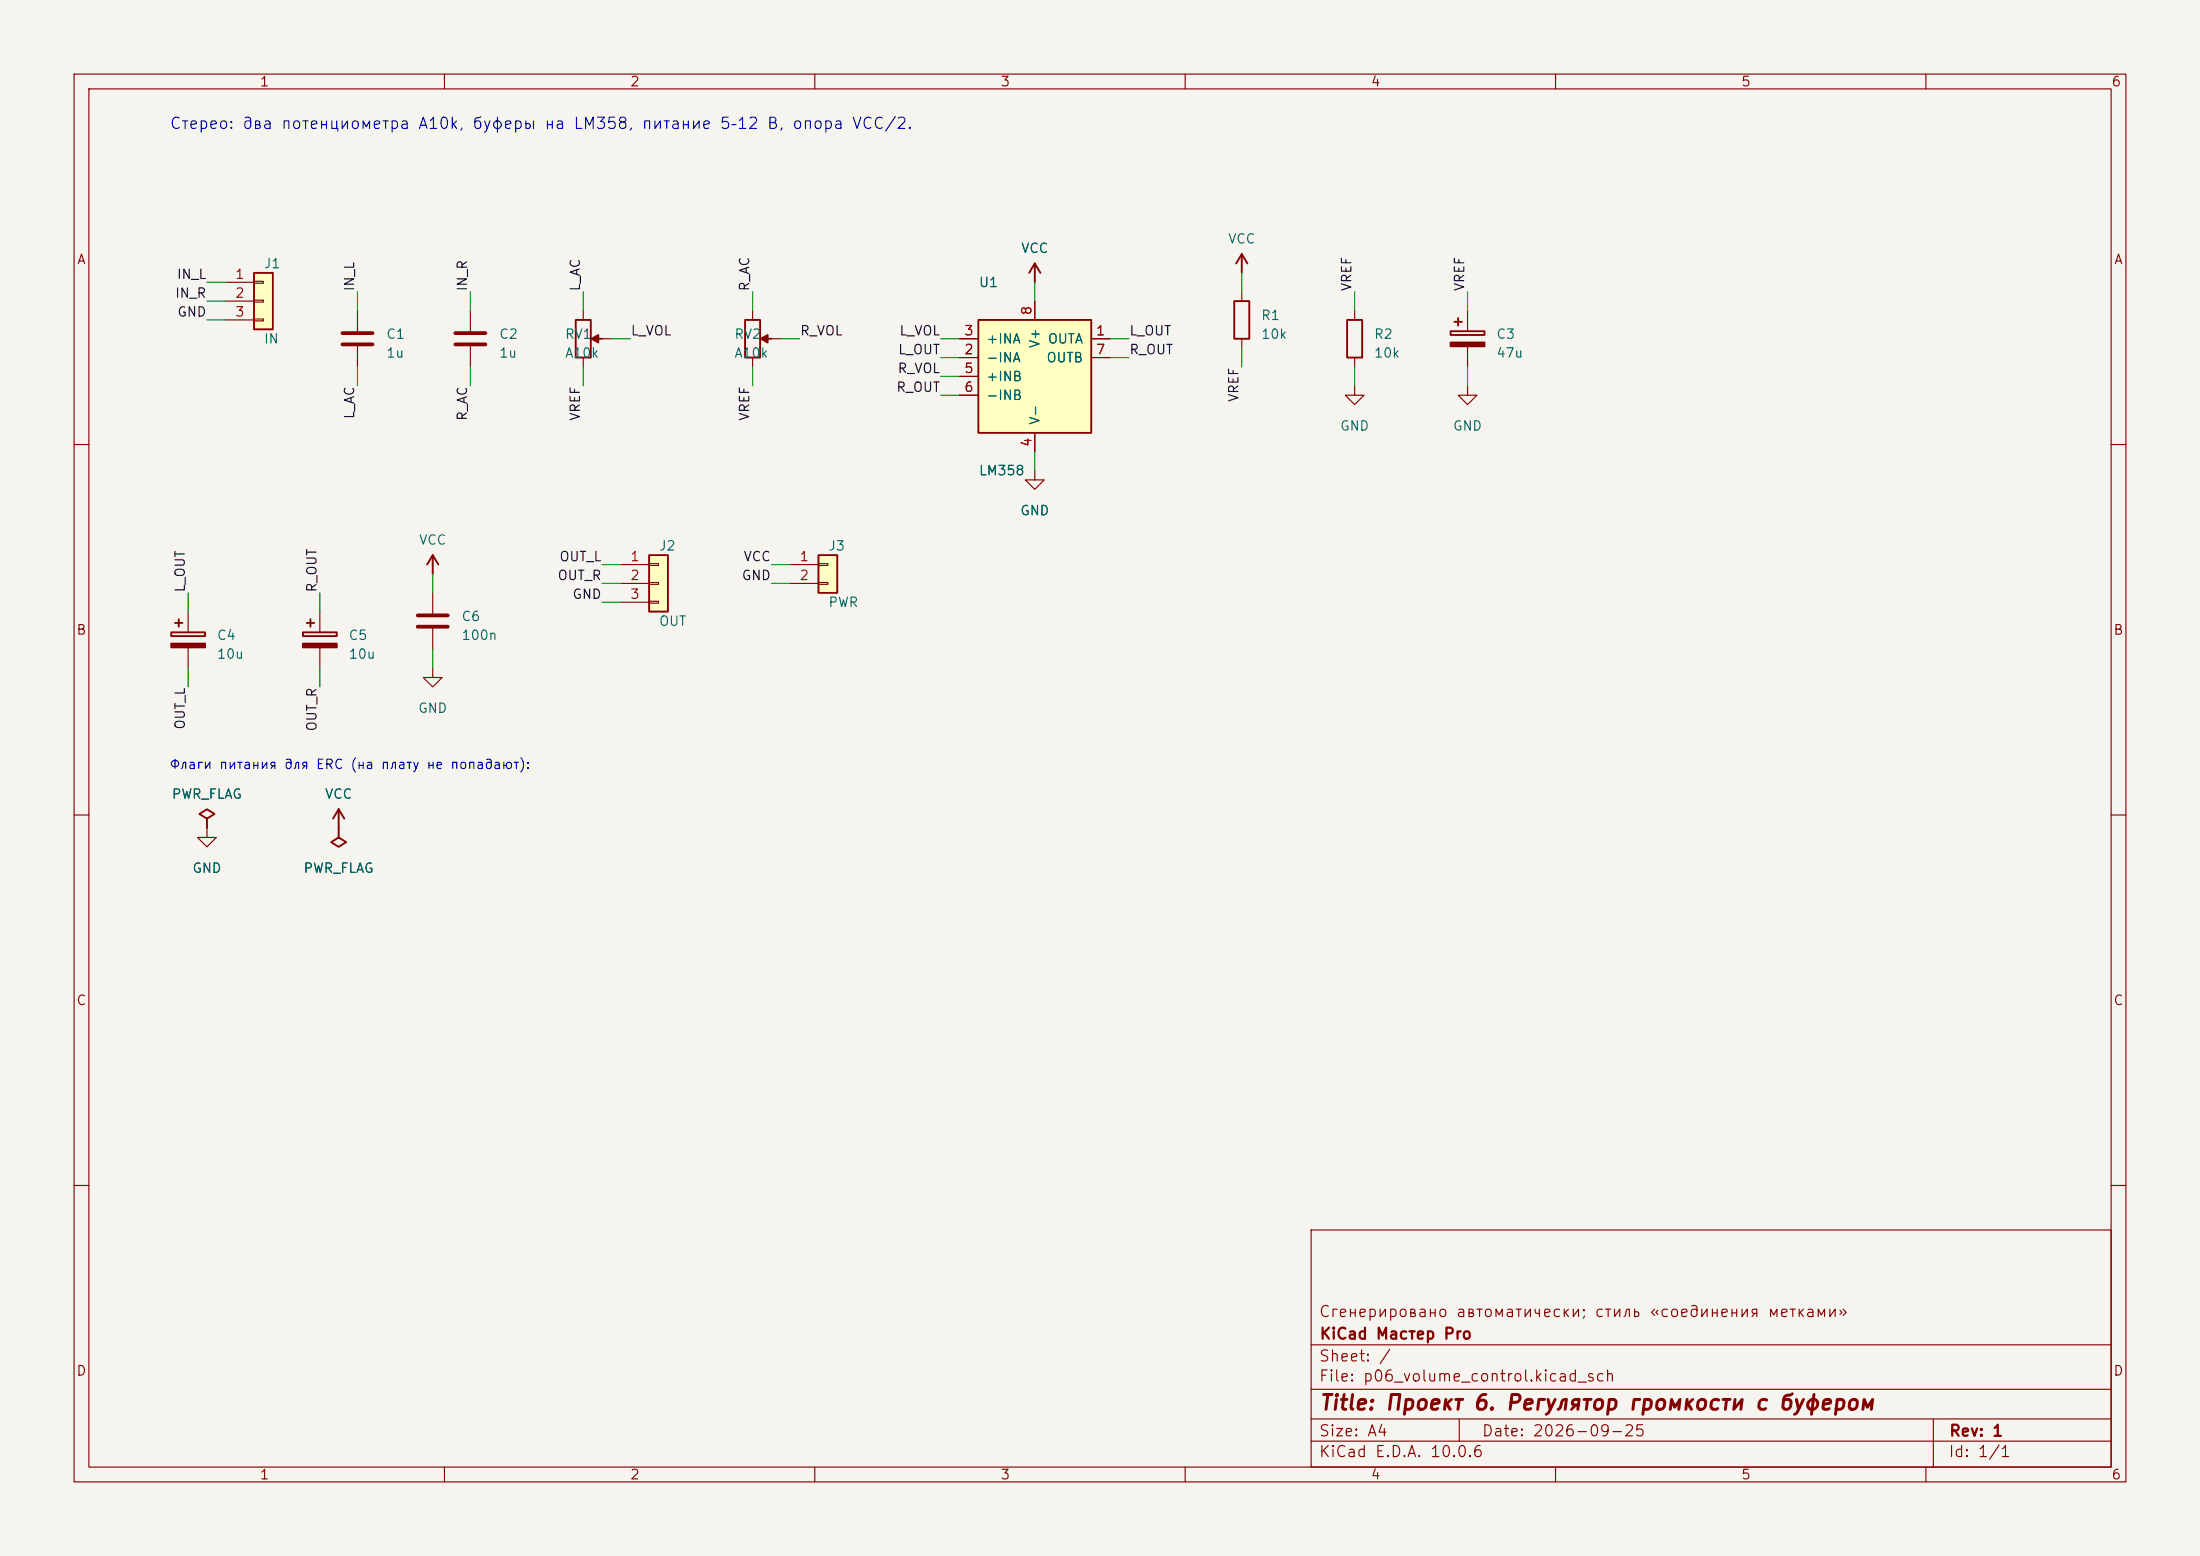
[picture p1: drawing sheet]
(kicad_sch (version 20231120) (generator "eeschema") (generator_version "8.0")
 (paper "A4")
 (title_block (title "Проект 6. Регулятор громкости с буфером") (date "2026-09-25") (rev "1") (company "KiCad Мастер Pro") (comment 1 "Сгенерировано автоматически; стиль «соединения метками»"))
 (lib_symbols (symbol "KiCadMaster:Conn_01x03" (pin_numbers) (pin_names (offset 0) hide) (exclude_from_sim no) (in_bom yes) (on_board yes) (property "Reference" "J" (at 0 5.08 0) (effects (font (size 1.27 1.27)))) (property "Value" "Conn_01x03" (at 0 -5.08 0) (effects (font (size 1.27 1.27)))) (property "Footprint" "" (at 0 0 0) (effects (font (size 1.27 1.27)) hide)) (property "Datasheet" "~" (at 0 0 0) (effects (font (size 1.27 1.27)) hide)) (property "Description" "Разъём" (at 0 0 0) (effects (font (size 1.27 1.27)) hide)) (symbol "Conn_01x03_0_1" (rectangle (start -1.27 3.81) (end 1.27 -3.81) (stroke (width 0.254) (type default)) (fill (type background))) (rectangle (start -1.27 2.667) (end 0 2.413) (stroke (width 0.1524) (type default)) (fill (type none))) (rectangle (start -1.27 0.127) (end 0 -0.127) (stroke (width 0.1524) (type default)) (fill (type none))) (rectangle (start -1.27 -2.413) (end 0 -2.667) (stroke (width 0.1524) (type default)) (fill (type none)))) (symbol "Conn_01x03_1_1" (pin passive line (at -5.08 2.54 0) (length 3.81) (name "Pin_1" (effects (font (size 1.27 1.27)))) (number "1" (effects (font (size 1.27 1.27))))) (pin passive line (at -5.08 0 0) (length 3.81) (name "Pin_2" (effects (font (size 1.27 1.27)))) (number "2" (effects (font (size 1.27 1.27))))) (pin passive line (at -5.08 -2.54 0) (length 3.81) (name "Pin_3" (effects (font (size 1.27 1.27)))) (number "3" (effects (font (size 1.27 1.27))))))) (symbol "KiCadMaster:C" (pin_numbers hide) (pin_names (offset 0) hide) (exclude_from_sim no) (in_bom yes) (on_board yes) (property "Reference" "C" (at 3.81 0.635 0) (effects (font (size 1.27 1.27)))) (property "Value" "C" (at 3.81 -1.905 0) (effects (font (size 1.27 1.27)))) (property "Footprint" "" (at 0 0 0) (effects (font (size 1.27 1.27)) hide)) (property "Datasheet" "~" (at 0 0 0) (effects (font (size 1.27 1.27)) hide)) (property "Description" "Конденсатор" (at 0 0 0) (effects (font (size 1.27 1.27)) hide)) (symbol "C_0_1" (polyline (pts (xy -2.032 0.762) (xy 2.032 0.762)) (stroke (width 0.508) (type default)) (fill (type none))) (polyline (pts (xy -2.032 -0.762) (xy 2.032 -0.762)) (stroke (width 0.508) (type default)) (fill (type none)))) (symbol "C_1_1" (pin passive line (at 0 3.81 270) (length 3.048) (name "~" (effects (font (size 1.27 1.27)))) (number "1" (effects (font (size 1.27 1.27))))) (pin passive line (at 0 -3.81 90) (length 3.048) (name "~" (effects (font (size 1.27 1.27)))) (number "2" (effects (font (size 1.27 1.27))))))) (symbol "KiCadMaster:R_Potentiometer" (pin_numbers hide) (pin_names (offset 0) hide) (exclude_from_sim no) (in_bom yes) (on_board yes) (property "Reference" "RV" (at -2.54 0.635 0) (effects (font (size 1.27 1.27)))) (property "Value" "R_Potentiometer" (at -2.54 -1.905 0) (effects (font (size 1.27 1.27)))) (property "Footprint" "" (at 0 0 0) (effects (font (size 1.27 1.27)) hide)) (property "Datasheet" "~" (at 0 0 0) (effects (font (size 1.27 1.27)) hide)) (property "Description" "Потенциометр" (at 0 0 0) (effects (font (size 1.27 1.27)) hide)) (symbol "R_Potentiometer_0_1" (rectangle (start -1.016 -2.54) (end 1.016 2.54) (stroke (width 0.254) (type default)) (fill (type none))) (polyline (pts (xy 2.54 0) (xy 1.524 0)) (stroke (width 0.254) (type default)) (fill (type none))) (polyline (pts (xy 1.143 0) (xy 2.032 0.508) (xy 2.032 -0.508) (xy 1.143 0)) (stroke (width 0.254) (type default)) (fill (type outline)))) (symbol "R_Potentiometer_1_1" (pin passive line (at 0 3.81 270) (length 1.27) (name "1" (effects (font (size 1.27 1.27)))) (number "1" (effects (font (size 1.27 1.27))))) (pin passive line (at 3.81 0 180) (length 1.27) (name "2" (effects (font (size 1.27 1.27)))) (number "2" (effects (font (size 1.27 1.27))))) (pin passive line (at 0 -3.81 90) (length 1.27) (name "3" (effects (font (size 1.27 1.27)))) (number "3" (effects (font (size 1.27 1.27))))))) (symbol "KiCadMaster:LM358" (pin_numbers) (pin_names (offset 1.016)) (exclude_from_sim no) (in_bom yes) (on_board yes) (property "Reference" "U" (at -7.62 12.7 0) (effects (font (size 1.27 1.27)))) (property "Value" "LM358" (at -7.62 -12.7 0) (effects (font (size 1.27 1.27)))) (property "Footprint" "" (at 0 0 0) (effects (font (size 1.27 1.27)) hide)) (property "Datasheet" "~" (at 0 0 0) (effects (font (size 1.27 1.27)) hide)) (property "Description" "Сдвоенный ОУ LM358 (обе части в одном символе)" (at 0 0 0) (effects (font (size 1.27 1.27)) hide)) (property "ki_keywords" "opamp dual" (at 0 0 0) (effects (font (size 1.27 1.27)) hide)) (symbol "LM358_0_1" (rectangle (start -7.62 7.62) (end 7.62 -7.62) (stroke (width 0.254) (type default)) (fill (type background)))) (symbol "LM358_1_1" (pin input line (at -10.16 5.08 0) (length 2.54) (name "+INA" (effects (font (size 1.27 1.27)))) (number "3" (effects (font (size 1.27 1.27))))) (pin input line (at -10.16 2.54 0) (length 2.54) (name "-INA" (effects (font (size 1.27 1.27)))) (number "2" (effects (font (size 1.27 1.27))))) (pin input line (at -10.16 0 0) (length 2.54) (name "+INB" (effects (font (size 1.27 1.27)))) (number "5" (effects (font (size 1.27 1.27))))) (pin input line (at -10.16 -2.54 0) (length 2.54) (name "-INB" (effects (font (size 1.27 1.27)))) (number "6" (effects (font (size 1.27 1.27))))) (pin output line (at 10.16 5.08 180) (length 2.54) (name "OUTA" (effects (font (size 1.27 1.27)))) (number "1" (effects (font (size 1.27 1.27))))) (pin output line (at 10.16 2.54 180) (length 2.54) (name "OUTB" (effects (font (size 1.27 1.27)))) (number "7" (effects (font (size 1.27 1.27))))) (pin power_in line (at 0 10.16 270) (length 2.54) (name "V+" (effects (font (size 1.27 1.27)))) (number "8" (effects (font (size 1.27 1.27))))) (pin power_in line (at 0 -10.16 90) (length 2.54) (name "V-" (effects (font (size 1.27 1.27)))) (number "4" (effects (font (size 1.27 1.27))))))) (symbol "KiCadMaster:R" (pin_numbers hide) (pin_names (offset 0) hide) (exclude_from_sim no) (in_bom yes) (on_board yes) (property "Reference" "R" (at 2.54 0.635 0) (effects (font (size 1.27 1.27)))) (property "Value" "R" (at 2.54 -1.905 0) (effects (font (size 1.27 1.27)))) (property "Footprint" "" (at 0 0 0) (effects (font (size 1.27 1.27)) hide)) (property "Datasheet" "~" (at 0 0 0) (effects (font (size 1.27 1.27)) hide)) (property "Description" "Резистор" (at 0 0 0) (effects (font (size 1.27 1.27)) hide)) (symbol "R_0_1" (rectangle (start -1.016 -2.54) (end 1.016 2.54) (stroke (width 0.254) (type default)) (fill (type none)))) (symbol "R_1_1" (pin passive line (at 0 3.81 270) (length 1.27) (name "~" (effects (font (size 1.27 1.27)))) (number "1" (effects (font (size 1.27 1.27))))) (pin passive line (at 0 -3.81 90) (length 1.27) (name "~" (effects (font (size 1.27 1.27)))) (number "2" (effects (font (size 1.27 1.27))))))) (symbol "KiCadMaster:C_Polarized" (pin_numbers hide) (pin_names (offset 0) hide) (exclude_from_sim no) (in_bom yes) (on_board yes) (property "Reference" "C" (at 3.81 0.635 0) (effects (font (size 1.27 1.27)))) (property "Value" "C_Polarized" (at 3.81 -1.905 0) (effects (font (size 1.27 1.27)))) (property "Footprint" "" (at 0 0 0) (effects (font (size 1.27 1.27)) hide)) (property "Datasheet" "~" (at 0 0 0) (effects (font (size 1.27 1.27)) hide)) (property "Description" "Полярный конденсатор" (at 0 0 0) (effects (font (size 1.27 1.27)) hide)) (symbol "C_Polarized_0_1" (rectangle (start -2.286 0.508) (end 2.286 1.016) (stroke (width 0.254) (type default)) (fill (type none))) (rectangle (start -2.286 -1.016) (end 2.286 -0.508) (stroke (width 0.254) (type default)) (fill (type outline))) (polyline (pts (xy -1.778 2.286) (xy -0.762 2.286)) (stroke (width 0.254) (type default)) (fill (type none))) (polyline (pts (xy -1.27 2.794) (xy -1.27 1.778)) (stroke (width 0.254) (type default)) (fill (type none)))) (symbol "C_Polarized_1_1" (pin passive line (at 0 3.81 270) (length 2.794) (name "~" (effects (font (size 1.27 1.27)))) (number "1" (effects (font (size 1.27 1.27))))) (pin passive line (at 0 -3.81 90) (length 2.794) (name "~" (effects (font (size 1.27 1.27)))) (number "2" (effects (font (size 1.27 1.27))))))) (symbol "KiCadMaster:Conn_01x02" (pin_numbers) (pin_names (offset 0) hide) (exclude_from_sim no) (in_bom yes) (on_board yes) (property "Reference" "J" (at 0 5.08 0) (effects (font (size 1.27 1.27)))) (property "Value" "Conn_01x02" (at 0 -2.54 0) (effects (font (size 1.27 1.27)))) (property "Footprint" "" (at 0 0 0) (effects (font (size 1.27 1.27)) hide)) (property "Datasheet" "~" (at 0 0 0) (effects (font (size 1.27 1.27)) hide)) (property "Description" "Разъём" (at 0 0 0) (effects (font (size 1.27 1.27)) hide)) (symbol "Conn_01x02_0_1" (rectangle (start -1.27 3.81) (end 1.27 -1.27) (stroke (width 0.254) (type default)) (fill (type background))) (rectangle (start -1.27 2.667) (end 0 2.413) (stroke (width 0.1524) (type default)) (fill (type none))) (rectangle (start -1.27 0.127) (end 0 -0.127) (stroke (width 0.1524) (type default)) (fill (type none)))) (symbol "Conn_01x02_1_1" (pin passive line (at -5.08 2.54 0) (length 3.81) (name "Pin_1" (effects (font (size 1.27 1.27)))) (number "1" (effects (font (size 1.27 1.27))))) (pin passive line (at -5.08 0 0) (length 3.81) (name "Pin_2" (effects (font (size 1.27 1.27)))) (number "2" (effects (font (size 1.27 1.27))))))) (symbol "KiCadMaster:VCC" (power) (pin_numbers hide) (pin_names (offset 0) hide) (exclude_from_sim no) (in_bom yes) (on_board yes) (property "Reference" "#PWR" (at 0 -3.81 0) (effects (font (size 1.27 1.27)) hide)) (property "Value" "VCC" (at 0 3.556 0) (effects (font (size 1.27 1.27)))) (property "Footprint" "" (at 0 0 0) (effects (font (size 1.27 1.27)) hide)) (property "Datasheet" "~" (at 0 0 0) (effects (font (size 1.27 1.27)) hide)) (property "Description" "Символ питания: VCC" (at 0 0 0) (effects (font (size 1.27 1.27)) hide)) (symbol "VCC_0_1" (polyline (pts (xy -0.762 1.27) (xy 0 2.54)) (stroke (width 0.254) (type default)) (fill (type none))) (polyline (pts (xy 0 0) (xy 0 2.54)) (stroke (width 0.254) (type default)) (fill (type none))) (polyline (pts (xy 0 2.54) (xy 0.762 1.27)) (stroke (width 0.254) (type default)) (fill (type none)))) (symbol "VCC_1_1" (pin power_in line (at 0 0 90) (length 0) hide (name "VCC" (effects (font (size 1.27 1.27)))) (number "1" (effects (font (size 1.27 1.27))))))) (symbol "KiCadMaster:GND" (power) (pin_numbers hide) (pin_names (offset 0) hide) (exclude_from_sim no) (in_bom yes) (on_board yes) (property "Reference" "#PWR" (at 0 -6.35 0) (effects (font (size 1.27 1.27)) hide)) (property "Value" "GND" (at 0 -3.81 0) (effects (font (size 1.27 1.27)))) (property "Footprint" "" (at 0 0 0) (effects (font (size 1.27 1.27)) hide)) (property "Datasheet" "~" (at 0 0 0) (effects (font (size 1.27 1.27)) hide)) (property "Description" "Символ питания: GND" (at 0 0 0) (effects (font (size 1.27 1.27)) hide)) (symbol "GND_0_1" (polyline (pts (xy 0 0) (xy 0 -1.27) (xy 1.27 -1.27) (xy 0 -2.54) (xy -1.27 -1.27) (xy 0 -1.27)) (stroke (width 0) (type default)) (fill (type none)))) (symbol "GND_1_1" (pin power_in line (at 0 0 270) (length 0) hide (name "GND" (effects (font (size 1.27 1.27)))) (number "1" (effects (font (size 1.27 1.27))))))) (symbol "KiCadMaster:PWR_FLAG" (power) (pin_numbers hide) (pin_names (offset 0) hide) (exclude_from_sim no) (in_bom yes) (on_board yes) (property "Reference" "#FLG" (at 0 1.905 0) (effects (font (size 1.27 1.27)) hide)) (property "Value" "PWR_FLAG" (at 0 3.81 0) (effects (font (size 1.27 1.27)))) (property "Footprint" "" (at 0 0 0) (effects (font (size 1.27 1.27)) hide)) (property "Datasheet" "~" (at 0 0 0) (effects (font (size 1.27 1.27)) hide)) (property "Description" "Флаг: цепь запитана извне (для ERC)" (at 0 0 0) (effects (font (size 1.27 1.27)) hide)) (symbol "PWR_FLAG_0_1" (polyline (pts (xy 0 0) (xy 0 1.27) (xy -1.016 1.905) (xy 0 2.54) (xy 1.016 1.905) (xy 0 1.27)) (stroke (width 0.254) (type default)) (fill (type none)))) (symbol "PWR_FLAG_1_1" (pin power_out line (at 0 0 90) (length 0) hide (name "pwr" (effects (font (size 1.27 1.27)))) (number "1" (effects (font (size 1.27 1.27))))))))
 (symbol (lib_id "KiCadMaster:Conn_01x03") (at 35.56 40.64 0) (unit 1) (exclude_from_sim no) (in_bom yes) (on_board yes) (dnp no) (property "Reference" "J1" (at 35.56 35.56 0) (effects (font (size 1.27 1.27)) (justify left))) (property "Value" "IN" (at 35.56 45.72 0) (effects (font (size 1.27 1.27)) (justify left))) (property "Footprint" "Connector_PinHeader_2.54mm:PinHeader_1x03_P2.54mm_Vertical" (at 35.56 40.64 0) (effects (font (size 1.27 1.27)) hide)) (property "Datasheet" "~" (at 35.56 40.64 0) (effects (font (size 1.27 1.27)) hide)) (property "Description" "Вход: L, R, GND" (at 35.56 40.64 0) (effects (font (size 1.27 1.27)) hide)) (pin "1") (pin "2") (pin "3"))
 (wire (pts (xy 30.48 38.1) (xy 27.94 38.1)) (stroke (width 0) (type default)))
 (label "IN_L" (at 27.94 38.1 180) (fields_autoplaced yes) (effects (font (size 1.27 1.27)) (justify right bottom)))
 (wire (pts (xy 30.48 40.64) (xy 27.94 40.64)) (stroke (width 0) (type default)))
 (label "IN_R" (at 27.94 40.64 180) (fields_autoplaced yes) (effects (font (size 1.27 1.27)) (justify right bottom)))
 (wire (pts (xy 30.48 43.18) (xy 27.94 43.18)) (stroke (width 0) (type default)))
 (label "GND" (at 27.94 43.18 180) (fields_autoplaced yes) (effects (font (size 1.27 1.27)) (justify right bottom)))
 (symbol (lib_id "KiCadMaster:C") (at 48.26 45.72 0) (unit 1) (exclude_from_sim no) (in_bom yes) (on_board yes) (dnp no) (property "Reference" "C1" (at 52.07 45.085 0) (effects (font (size 1.27 1.27)) (justify left))) (property "Value" "1u" (at 52.07 47.625 0) (effects (font (size 1.27 1.27)) (justify left))) (property "Footprint" "Capacitor_SMD:C_0805_2012Metric" (at 48.26 45.72 0) (effects (font (size 1.27 1.27)) hide)) (property "Datasheet" "~" (at 48.26 45.72 0) (effects (font (size 1.27 1.27)) hide)) (property "Description" "Разделительный L" (at 48.26 45.72 0) (effects (font (size 1.27 1.27)) hide)) (pin "1") (pin "2"))
 (wire (pts (xy 48.26 41.91) (xy 48.26 39.37)) (stroke (width 0) (type default)))
 (label "IN_L" (at 48.26 39.37 90) (fields_autoplaced yes) (effects (font (size 1.27 1.27)) (justify left bottom)))
 (wire (pts (xy 48.26 49.53) (xy 48.26 52.07)) (stroke (width 0) (type default)))
 (label "L_AC" (at 48.26 52.07 270) (fields_autoplaced yes) (effects (font (size 1.27 1.27)) (justify right bottom)))
 (symbol (lib_id "KiCadMaster:C") (at 63.5 45.72 0) (unit 1) (exclude_from_sim no) (in_bom yes) (on_board yes) (dnp no) (property "Reference" "C2" (at 67.31 45.085 0) (effects (font (size 1.27 1.27)) (justify left))) (property "Value" "1u" (at 67.31 47.625 0) (effects (font (size 1.27 1.27)) (justify left))) (property "Footprint" "Capacitor_SMD:C_0805_2012Metric" (at 63.5 45.72 0) (effects (font (size 1.27 1.27)) hide)) (property "Datasheet" "~" (at 63.5 45.72 0) (effects (font (size 1.27 1.27)) hide)) (property "Description" "Разделительный R" (at 63.5 45.72 0) (effects (font (size 1.27 1.27)) hide)) (pin "1") (pin "2"))
 (wire (pts (xy 63.5 41.91) (xy 63.5 39.37)) (stroke (width 0) (type default)))
 (label "IN_R" (at 63.5 39.37 90) (fields_autoplaced yes) (effects (font (size 1.27 1.27)) (justify left bottom)))
 (wire (pts (xy 63.5 49.53) (xy 63.5 52.07)) (stroke (width 0) (type default)))
 (label "R_AC" (at 63.5 52.07 270) (fields_autoplaced yes) (effects (font (size 1.27 1.27)) (justify right bottom)))
 (symbol (lib_id "KiCadMaster:R_Potentiometer") (at 78.74 45.72 0) (unit 1) (exclude_from_sim no) (in_bom yes) (on_board yes) (dnp no) (property "Reference" "RV1" (at 76.2 45.085 0) (effects (font (size 1.27 1.27)) (justify left))) (property "Value" "A10k" (at 76.2 47.625 0) (effects (font (size 1.27 1.27)) (justify left))) (property "Footprint" "Potentiometer_THT:Potentiometer_Alps_RK09K_Single_Vertical" (at 78.74 45.72 0) (effects (font (size 1.27 1.27)) hide)) (property "Datasheet" "~" (at 78.74 45.72 0) (effects (font (size 1.27 1.27)) hide)) (property "Description" "Громкость L (секция сдвоенного потенциометра)" (at 78.74 45.72 0) (effects (font (size 1.27 1.27)) hide)) (pin "1") (pin "2") (pin "3"))
 (wire (pts (xy 78.74 41.91) (xy 78.74 39.37)) (stroke (width 0) (type default)))
 (label "L_AC" (at 78.74 39.37 90) (fields_autoplaced yes) (effects (font (size 1.27 1.27)) (justify left bottom)))
 (wire (pts (xy 82.55 45.72) (xy 85.09 45.72)) (stroke (width 0) (type default)))
 (label "L_VOL" (at 85.09 45.72 0) (fields_autoplaced yes) (effects (font (size 1.27 1.27)) (justify left bottom)))
 (wire (pts (xy 78.74 49.53) (xy 78.74 52.07)) (stroke (width 0) (type default)))
 (label "VREF" (at 78.74 52.07 270) (fields_autoplaced yes) (effects (font (size 1.27 1.27)) (justify right bottom)))
 (symbol (lib_id "KiCadMaster:R_Potentiometer") (at 101.6 45.72 0) (unit 1) (exclude_from_sim no) (in_bom yes) (on_board yes) (dnp no) (property "Reference" "RV2" (at 99.06 45.085 0) (effects (font (size 1.27 1.27)) (justify left))) (property "Value" "A10k" (at 99.06 47.625 0) (effects (font (size 1.27 1.27)) (justify left))) (property "Footprint" "Potentiometer_THT:Potentiometer_Alps_RK09K_Single_Vertical" (at 101.6 45.72 0) (effects (font (size 1.27 1.27)) hide)) (property "Datasheet" "~" (at 101.6 45.72 0) (effects (font (size 1.27 1.27)) hide)) (property "Description" "Громкость R" (at 101.6 45.72 0) (effects (font (size 1.27 1.27)) hide)) (pin "1") (pin "2") (pin "3"))
 (wire (pts (xy 101.6 41.91) (xy 101.6 39.37)) (stroke (width 0) (type default)))
 (label "R_AC" (at 101.6 39.37 90) (fields_autoplaced yes) (effects (font (size 1.27 1.27)) (justify left bottom)))
 (wire (pts (xy 105.41 45.72) (xy 107.95 45.72)) (stroke (width 0) (type default)))
 (label "R_VOL" (at 107.95 45.72 0) (fields_autoplaced yes) (effects (font (size 1.27 1.27)) (justify left bottom)))
 (wire (pts (xy 101.6 49.53) (xy 101.6 52.07)) (stroke (width 0) (type default)))
 (label "VREF" (at 101.6 52.07 270) (fields_autoplaced yes) (effects (font (size 1.27 1.27)) (justify right bottom)))
 (symbol (lib_id "KiCadMaster:LM358") (at 139.7 50.8 0) (unit 1) (exclude_from_sim no) (in_bom yes) (on_board yes) (dnp no) (property "Reference" "U1" (at 132.08 38.1 0) (effects (font (size 1.27 1.27)) (justify left))) (property "Value" "LM358" (at 132.08 63.5 0) (effects (font (size 1.27 1.27)) (justify left))) (property "Footprint" "Package_DIP:DIP-8_W7.62mm" (at 139.7 50.8 0) (effects (font (size 1.27 1.27)) hide)) (property "Datasheet" "~" (at 139.7 50.8 0) (effects (font (size 1.27 1.27)) hide)) (property "Description" "Два повторителя" (at 139.7 50.8 0) (effects (font (size 1.27 1.27)) hide)) (pin "3") (pin "2") (pin "5") (pin "6") (pin "1") (pin "7") (pin "8") (pin "4"))
 (wire (pts (xy 129.54 45.72) (xy 127 45.72)) (stroke (width 0) (type default)))
 (label "L_VOL" (at 127 45.72 180) (fields_autoplaced yes) (effects (font (size 1.27 1.27)) (justify right bottom)))
 (wire (pts (xy 129.54 48.26) (xy 127 48.26)) (stroke (width 0) (type default)))
 (label "L_OUT" (at 127 48.26 180) (fields_autoplaced yes) (effects (font (size 1.27 1.27)) (justify right bottom)))
 (wire (pts (xy 129.54 50.8) (xy 127 50.8)) (stroke (width 0) (type default)))
 (label "R_VOL" (at 127 50.8 180) (fields_autoplaced yes) (effects (font (size 1.27 1.27)) (justify right bottom)))
 (wire (pts (xy 129.54 53.34) (xy 127 53.34)) (stroke (width 0) (type default)))
 (label "R_OUT" (at 127 53.34 180) (fields_autoplaced yes) (effects (font (size 1.27 1.27)) (justify right bottom)))
 (wire (pts (xy 149.86 45.72) (xy 152.4 45.72)) (stroke (width 0) (type default)))
 (label "L_OUT" (at 152.4 45.72 0) (fields_autoplaced yes) (effects (font (size 1.27 1.27)) (justify left bottom)))
 (wire (pts (xy 149.86 48.26) (xy 152.4 48.26)) (stroke (width 0) (type default)))
 (label "R_OUT" (at 152.4 48.26 0) (fields_autoplaced yes) (effects (font (size 1.27 1.27)) (justify left bottom)))
 (wire (pts (xy 139.7 40.64) (xy 139.7 38.1)) (stroke (width 0) (type default)))
 (symbol (lib_id "KiCadMaster:VCC") (at 139.7 38.1 0) (unit 1) (exclude_from_sim no) (in_bom yes) (on_board yes) (dnp no) (property "Reference" "#PWR01" (at 139.7 38.1 0) (effects (font (size 1.27 1.27)) hide)) (property "Value" "VCC" (at 139.7 33.5 0) (effects (font (size 1.27 1.27)))) (property "Footprint" "" (at 139.7 38.1 0) (effects (font (size 1.27 1.27)) hide)) (property "Datasheet" "" (at 139.7 38.1 0) (effects (font (size 1.27 1.27)) hide)) (property "Description" "" (at 139.7 38.1 0) (effects (font (size 1.27 1.27)) hide)) (pin "1"))
 (wire (pts (xy 139.7 60.96) (xy 139.7 63.5)) (stroke (width 0) (type default)))
 (symbol (lib_id "KiCadMaster:GND") (at 139.7 63.5 0) (unit 1) (exclude_from_sim no) (in_bom yes) (on_board yes) (dnp no) (property "Reference" "#PWR02" (at 139.7 63.5 0) (effects (font (size 1.27 1.27)) hide)) (property "Value" "GND" (at 139.7 68.9 0) (effects (font (size 1.27 1.27)))) (property "Footprint" "" (at 139.7 63.5 0) (effects (font (size 1.27 1.27)) hide)) (property "Datasheet" "" (at 139.7 63.5 0) (effects (font (size 1.27 1.27)) hide)) (property "Description" "" (at 139.7 63.5 0) (effects (font (size 1.27 1.27)) hide)) (pin "1"))
 (symbol (lib_id "KiCadMaster:R") (at 167.64 43.18 0) (unit 1) (exclude_from_sim no) (in_bom yes) (on_board yes) (dnp no) (property "Reference" "R1" (at 170.18 42.545 0) (effects (font (size 1.27 1.27)) (justify left))) (property "Value" "10k" (at 170.18 45.085 0) (effects (font (size 1.27 1.27)) (justify left))) (property "Footprint" "Resistor_SMD:R_0805_2012Metric" (at 167.64 43.18 0) (effects (font (size 1.27 1.27)) hide)) (property "Datasheet" "~" (at 167.64 43.18 0) (effects (font (size 1.27 1.27)) hide)) (property "Description" "Опора VCC/2" (at 167.64 43.18 0) (effects (font (size 1.27 1.27)) hide)) (pin "1") (pin "2"))
 (wire (pts (xy 167.64 39.37) (xy 167.64 36.83)) (stroke (width 0) (type default)))
 (symbol (lib_id "KiCadMaster:VCC") (at 167.64 36.83 0) (unit 1) (exclude_from_sim no) (in_bom yes) (on_board yes) (dnp no) (property "Reference" "#PWR03" (at 167.64 36.83 0) (effects (font (size 1.27 1.27)) hide)) (property "Value" "VCC" (at 167.64 32.23 0) (effects (font (size 1.27 1.27)))) (property "Footprint" "" (at 167.64 36.83 0) (effects (font (size 1.27 1.27)) hide)) (property "Datasheet" "" (at 167.64 36.83 0) (effects (font (size 1.27 1.27)) hide)) (property "Description" "" (at 167.64 36.83 0) (effects (font (size 1.27 1.27)) hide)) (pin "1"))
 (wire (pts (xy 167.64 46.99) (xy 167.64 49.53)) (stroke (width 0) (type default)))
 (label "VREF" (at 167.64 49.53 270) (fields_autoplaced yes) (effects (font (size 1.27 1.27)) (justify right bottom)))
 (symbol (lib_id "KiCadMaster:R") (at 182.88 45.72 0) (unit 1) (exclude_from_sim no) (in_bom yes) (on_board yes) (dnp no) (property "Reference" "R2" (at 185.42 45.085 0) (effects (font (size 1.27 1.27)) (justify left))) (property "Value" "10k" (at 185.42 47.625 0) (effects (font (size 1.27 1.27)) (justify left))) (property "Footprint" "Resistor_SMD:R_0805_2012Metric" (at 182.88 45.72 0) (effects (font (size 1.27 1.27)) hide)) (property "Datasheet" "~" (at 182.88 45.72 0) (effects (font (size 1.27 1.27)) hide)) (property "Description" "Опора VCC/2" (at 182.88 45.72 0) (effects (font (size 1.27 1.27)) hide)) (pin "1") (pin "2"))
 (wire (pts (xy 182.88 41.91) (xy 182.88 39.37)) (stroke (width 0) (type default)))
 (label "VREF" (at 182.88 39.37 90) (fields_autoplaced yes) (effects (font (size 1.27 1.27)) (justify left bottom)))
 (wire (pts (xy 182.88 49.53) (xy 182.88 52.07)) (stroke (width 0) (type default)))
 (symbol (lib_id "KiCadMaster:GND") (at 182.88 52.07 0) (unit 1) (exclude_from_sim no) (in_bom yes) (on_board yes) (dnp no) (property "Reference" "#PWR04" (at 182.88 52.07 0) (effects (font (size 1.27 1.27)) hide)) (property "Value" "GND" (at 182.88 57.47 0) (effects (font (size 1.27 1.27)))) (property "Footprint" "" (at 182.88 52.07 0) (effects (font (size 1.27 1.27)) hide)) (property "Datasheet" "" (at 182.88 52.07 0) (effects (font (size 1.27 1.27)) hide)) (property "Description" "" (at 182.88 52.07 0) (effects (font (size 1.27 1.27)) hide)) (pin "1"))
 (symbol (lib_id "KiCadMaster:C_Polarized") (at 198.12 45.72 0) (unit 1) (exclude_from_sim no) (in_bom yes) (on_board yes) (dnp no) (property "Reference" "C3" (at 201.93 45.085 0) (effects (font (size 1.27 1.27)) (justify left))) (property "Value" "47u" (at 201.93 47.625 0) (effects (font (size 1.27 1.27)) (justify left))) (property "Footprint" "Capacitor_THT:CP_Radial_D5.0mm_P2.00mm" (at 198.12 45.72 0) (effects (font (size 1.27 1.27)) hide)) (property "Datasheet" "~" (at 198.12 45.72 0) (effects (font (size 1.27 1.27)) hide)) (property "Description" "Фильтр опоры" (at 198.12 45.72 0) (effects (font (size 1.27 1.27)) hide)) (pin "1") (pin "2"))
 (wire (pts (xy 198.12 41.91) (xy 198.12 39.37)) (stroke (width 0) (type default)))
 (label "VREF" (at 198.12 39.37 90) (fields_autoplaced yes) (effects (font (size 1.27 1.27)) (justify left bottom)))
 (wire (pts (xy 198.12 49.53) (xy 198.12 52.07)) (stroke (width 0) (type default)))
 (symbol (lib_id "KiCadMaster:GND") (at 198.12 52.07 0) (unit 1) (exclude_from_sim no) (in_bom yes) (on_board yes) (dnp no) (property "Reference" "#PWR05" (at 198.12 52.07 0) (effects (font (size 1.27 1.27)) hide)) (property "Value" "GND" (at 198.12 57.47 0) (effects (font (size 1.27 1.27)))) (property "Footprint" "" (at 198.12 52.07 0) (effects (font (size 1.27 1.27)) hide)) (property "Datasheet" "" (at 198.12 52.07 0) (effects (font (size 1.27 1.27)) hide)) (property "Description" "" (at 198.12 52.07 0) (effects (font (size 1.27 1.27)) hide)) (pin "1"))
 (symbol (lib_id "KiCadMaster:C_Polarized") (at 25.4 86.36 0) (unit 1) (exclude_from_sim no) (in_bom yes) (on_board yes) (dnp no) (property "Reference" "C4" (at 29.21 85.725 0) (effects (font (size 1.27 1.27)) (justify left))) (property "Value" "10u" (at 29.21 88.265 0) (effects (font (size 1.27 1.27)) (justify left))) (property "Footprint" "Capacitor_THT:CP_Radial_D5.0mm_P2.00mm" (at 25.4 86.36 0) (effects (font (size 1.27 1.27)) hide)) (property "Datasheet" "~" (at 25.4 86.36 0) (effects (font (size 1.27 1.27)) hide)) (property "Description" "Выходной L" (at 25.4 86.36 0) (effects (font (size 1.27 1.27)) hide)) (pin "1") (pin "2"))
 (wire (pts (xy 25.4 82.55) (xy 25.4 80.01)) (stroke (width 0) (type default)))
 (label "L_OUT" (at 25.4 80.01 90) (fields_autoplaced yes) (effects (font (size 1.27 1.27)) (justify left bottom)))
 (wire (pts (xy 25.4 90.17) (xy 25.4 92.71)) (stroke (width 0) (type default)))
 (label "OUT_L" (at 25.4 92.71 270) (fields_autoplaced yes) (effects (font (size 1.27 1.27)) (justify right bottom)))
 (symbol (lib_id "KiCadMaster:C_Polarized") (at 43.18 86.36 0) (unit 1) (exclude_from_sim no) (in_bom yes) (on_board yes) (dnp no) (property "Reference" "C5" (at 46.99 85.725 0) (effects (font (size 1.27 1.27)) (justify left))) (property "Value" "10u" (at 46.99 88.265 0) (effects (font (size 1.27 1.27)) (justify left))) (property "Footprint" "Capacitor_THT:CP_Radial_D5.0mm_P2.00mm" (at 43.18 86.36 0) (effects (font (size 1.27 1.27)) hide)) (property "Datasheet" "~" (at 43.18 86.36 0) (effects (font (size 1.27 1.27)) hide)) (property "Description" "Выходной R" (at 43.18 86.36 0) (effects (font (size 1.27 1.27)) hide)) (pin "1") (pin "2"))
 (wire (pts (xy 43.18 82.55) (xy 43.18 80.01)) (stroke (width 0) (type default)))
 (label "R_OUT" (at 43.18 80.01 90) (fields_autoplaced yes) (effects (font (size 1.27 1.27)) (justify left bottom)))
 (wire (pts (xy 43.18 90.17) (xy 43.18 92.71)) (stroke (width 0) (type default)))
 (label "OUT_R" (at 43.18 92.71 270) (fields_autoplaced yes) (effects (font (size 1.27 1.27)) (justify right bottom)))
 (symbol (lib_id "KiCadMaster:C") (at 58.42 83.82 0) (unit 1) (exclude_from_sim no) (in_bom yes) (on_board yes) (dnp no) (property "Reference" "C6" (at 62.23 83.185 0) (effects (font (size 1.27 1.27)) (justify left))) (property "Value" "100n" (at 62.23 85.725 0) (effects (font (size 1.27 1.27)) (justify left))) (property "Footprint" "Capacitor_SMD:C_0805_2012Metric" (at 58.42 83.82 0) (effects (font (size 1.27 1.27)) hide)) (property "Datasheet" "~" (at 58.42 83.82 0) (effects (font (size 1.27 1.27)) hide)) (property "Description" "Развязка ОУ" (at 58.42 83.82 0) (effects (font (size 1.27 1.27)) hide)) (pin "1") (pin "2"))
 (wire (pts (xy 58.42 80.01) (xy 58.42 77.47)) (stroke (width 0) (type default)))
 (symbol (lib_id "KiCadMaster:VCC") (at 58.42 77.47 0) (unit 1) (exclude_from_sim no) (in_bom yes) (on_board yes) (dnp no) (property "Reference" "#PWR06" (at 58.42 77.47 0) (effects (font (size 1.27 1.27)) hide)) (property "Value" "VCC" (at 58.42 72.87 0) (effects (font (size 1.27 1.27)))) (property "Footprint" "" (at 58.42 77.47 0) (effects (font (size 1.27 1.27)) hide)) (property "Datasheet" "" (at 58.42 77.47 0) (effects (font (size 1.27 1.27)) hide)) (property "Description" "" (at 58.42 77.47 0) (effects (font (size 1.27 1.27)) hide)) (pin "1"))
 (wire (pts (xy 58.42 87.63) (xy 58.42 90.17)) (stroke (width 0) (type default)))
 (symbol (lib_id "KiCadMaster:GND") (at 58.42 90.17 0) (unit 1) (exclude_from_sim no) (in_bom yes) (on_board yes) (dnp no) (property "Reference" "#PWR07" (at 58.42 90.17 0) (effects (font (size 1.27 1.27)) hide)) (property "Value" "GND" (at 58.42 95.57 0) (effects (font (size 1.27 1.27)))) (property "Footprint" "" (at 58.42 90.17 0) (effects (font (size 1.27 1.27)) hide)) (property "Datasheet" "" (at 58.42 90.17 0) (effects (font (size 1.27 1.27)) hide)) (property "Description" "" (at 58.42 90.17 0) (effects (font (size 1.27 1.27)) hide)) (pin "1"))
 (symbol (lib_id "KiCadMaster:Conn_01x03") (at 88.9 78.74 0) (unit 1) (exclude_from_sim no) (in_bom yes) (on_board yes) (dnp no) (property "Reference" "J2" (at 88.9 73.66 0) (effects (font (size 1.27 1.27)) (justify left))) (property "Value" "OUT" (at 88.9 83.82 0) (effects (font (size 1.27 1.27)) (justify left))) (property "Footprint" "Connector_PinHeader_2.54mm:PinHeader_1x03_P2.54mm_Vertical" (at 88.9 78.74 0) (effects (font (size 1.27 1.27)) hide)) (property "Datasheet" "~" (at 88.9 78.74 0) (effects (font (size 1.27 1.27)) hide)) (property "Description" "Выход: L, R, GND" (at 88.9 78.74 0) (effects (font (size 1.27 1.27)) hide)) (pin "1") (pin "2") (pin "3"))
 (wire (pts (xy 83.82 76.2) (xy 81.28 76.2)) (stroke (width 0) (type default)))
 (label "OUT_L" (at 81.28 76.2 180) (fields_autoplaced yes) (effects (font (size 1.27 1.27)) (justify right bottom)))
 (wire (pts (xy 83.82 78.74) (xy 81.28 78.74)) (stroke (width 0) (type default)))
 (label "OUT_R" (at 81.28 78.74 180) (fields_autoplaced yes) (effects (font (size 1.27 1.27)) (justify right bottom)))
 (wire (pts (xy 83.82 81.28) (xy 81.28 81.28)) (stroke (width 0) (type default)))
 (label "GND" (at 81.28 81.28 180) (fields_autoplaced yes) (effects (font (size 1.27 1.27)) (justify right bottom)))
 (symbol (lib_id "KiCadMaster:Conn_01x02") (at 111.76 78.74 0) (unit 1) (exclude_from_sim no) (in_bom yes) (on_board yes) (dnp no) (property "Reference" "J3" (at 111.76 73.66 0) (effects (font (size 1.27 1.27)) (justify left))) (property "Value" "PWR" (at 111.76 81.28 0) (effects (font (size 1.27 1.27)) (justify left))) (property "Footprint" "Connector_PinHeader_2.54mm:PinHeader_1x02_P2.54mm_Vertical" (at 111.76 78.74 0) (effects (font (size 1.27 1.27)) hide)) (property "Datasheet" "~" (at 111.76 78.74 0) (effects (font (size 1.27 1.27)) hide)) (property "Description" "Питание 5–12 В" (at 111.76 78.74 0) (effects (font (size 1.27 1.27)) hide)) (pin "1") (pin "2"))
 (wire (pts (xy 106.68 76.2) (xy 104.14 76.2)) (stroke (width 0) (type default)))
 (label "VCC" (at 104.14 76.2 180) (fields_autoplaced yes) (effects (font (size 1.27 1.27)) (justify right bottom)))
 (wire (pts (xy 106.68 78.74) (xy 104.14 78.74)) (stroke (width 0) (type default)))
 (label "GND" (at 104.14 78.74 180) (fields_autoplaced yes) (effects (font (size 1.27 1.27)) (justify right bottom)))
 (text "Флаги питания для ERC (на плату не попадают):" (exclude_from_sim no) (at 22.86 104.14 0) (effects (font (size 1.27 1.27)) (justify left bottom)))
 (symbol (lib_id "KiCadMaster:GND") (at 27.94 111.76 0) (unit 1) (exclude_from_sim no) (in_bom yes) (on_board yes) (dnp no) (property "Reference" "#PWR08" (at 27.94 111.76 0) (effects (font (size 1.27 1.27)) hide)) (property "Value" "GND" (at 27.94 117.16 0) (effects (font (size 1.27 1.27)))) (property "Footprint" "" (at 27.94 111.76 0) (effects (font (size 1.27 1.27)) hide)) (property "Datasheet" "" (at 27.94 111.76 0) (effects (font (size 1.27 1.27)) hide)) (property "Description" "" (at 27.94 111.76 0) (effects (font (size 1.27 1.27)) hide)) (pin "1"))
 (symbol (lib_id "KiCadMaster:PWR_FLAG") (at 27.94 111.76 0) (unit 1) (exclude_from_sim no) (in_bom yes) (on_board yes) (dnp no) (property "Reference" "#FLG09" (at 27.94 111.76 0) (effects (font (size 1.27 1.27)) hide)) (property "Value" "PWR_FLAG" (at 27.94 107.16 0) (effects (font (size 1.27 1.27)))) (property "Footprint" "" (at 27.94 111.76 0) (effects (font (size 1.27 1.27)) hide)) (property "Datasheet" "" (at 27.94 111.76 0) (effects (font (size 1.27 1.27)) hide)) (property "Description" "" (at 27.94 111.76 0) (effects (font (size 1.27 1.27)) hide)) (pin "1"))
 (symbol (lib_id "KiCadMaster:VCC") (at 45.72 111.76 0) (unit 1) (exclude_from_sim no) (in_bom yes) (on_board yes) (dnp no) (property "Reference" "#PWR10" (at 45.72 111.76 0) (effects (font (size 1.27 1.27)) hide)) (property "Value" "VCC" (at 45.72 107.16 0) (effects (font (size 1.27 1.27)))) (property "Footprint" "" (at 45.72 111.76 0) (effects (font (size 1.27 1.27)) hide)) (property "Datasheet" "" (at 45.72 111.76 0) (effects (font (size 1.27 1.27)) hide)) (property "Description" "" (at 45.72 111.76 0) (effects (font (size 1.27 1.27)) hide)) (pin "1"))
 (symbol (lib_id "KiCadMaster:PWR_FLAG") (at 45.72 111.76 180) (unit 1) (exclude_from_sim no) (in_bom yes) (on_board yes) (dnp no) (property "Reference" "#FLG11" (at 45.72 111.76 0) (effects (font (size 1.27 1.27)) hide)) (property "Value" "PWR_FLAG" (at 45.72 117.16 0) (effects (font (size 1.27 1.27)))) (property "Footprint" "" (at 45.72 111.76 0) (effects (font (size 1.27 1.27)) hide)) (property "Datasheet" "" (at 45.72 111.76 0) (effects (font (size 1.27 1.27)) hide)) (property "Description" "" (at 45.72 111.76 0) (effects (font (size 1.27 1.27)) hide)) (pin "1"))
 (text "Стерео: два потенциометра A10k, буферы на LM358, питание 5–12 В, опора VCC/2." (exclude_from_sim no) (at 22.86 17.78 0) (effects (font (size 1.524 1.524)) (justify left bottom)))
 (sheet_instances (path "" (page "1"))))
